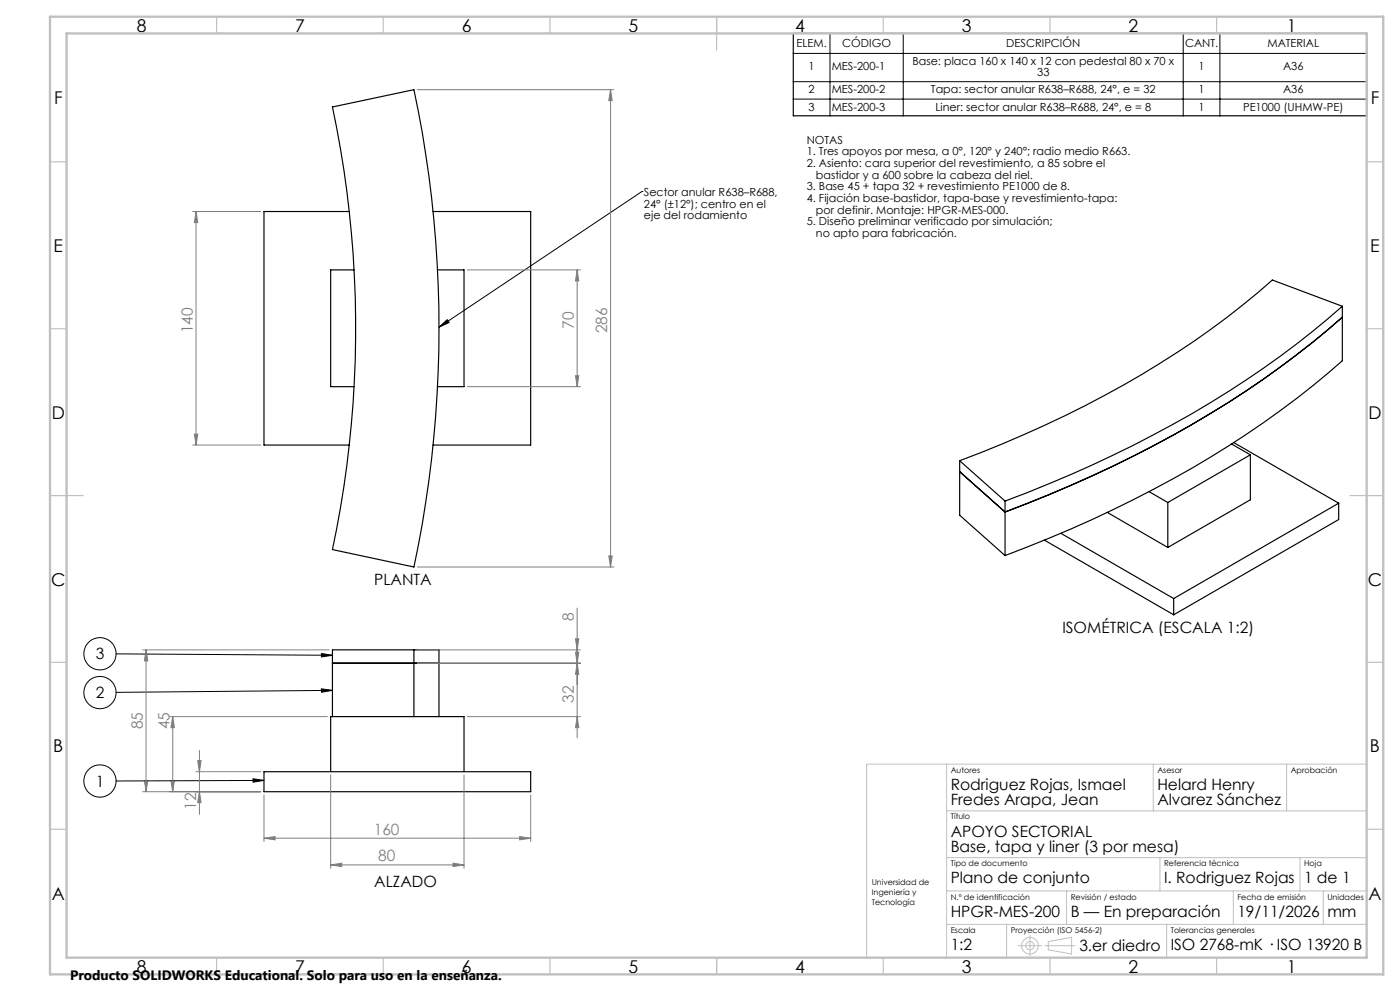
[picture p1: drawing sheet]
<svg xmlns="http://www.w3.org/2000/svg" width="420mm" height="297mm" viewBox="0 0 420 297" stroke-linecap="round" stroke-linejoin="round" font-family="sans-serif">
<g fill="none" stroke="#000" stroke-width=".35">
<path d="M238 10h172v24.7h-172zM99.7 32.1l24.5-5.2a344.2 344.2 0 0 1 0 143l-24.5-5.2a319.2 319.2 0 0 0 0-132.6zM104.8 63.4h-25.6v70h25.6M129.9 63.4h29.3v70h-29.3M106.2 80.9h-7v35h7M131.3 80.9h7.9v35h-7.9M402.7 95.1a300.9 300.9 0 0 1-75.1 47.6 407 407 0 0 1-26.1 10.8l-13.6-12.1M402.7 91.8a302.4 302.4 0 0 1-75.1 47.6 436 436 0 0 1-26.1 10.8M402.7 91.8l-21-7.9a284.3 284.3 0 0 1-74.5 46.3l-19.3 7.9M402.7 91.8v16.3a302.4 302.4 0 0 1-75.1 47.6 436 436 0 0 1-26.1 10.8M287.9 138.1l13.6 12.1M287.9 138.1v16.3l13.6 12.1"/>
<path d="M369.5 133.1l5.6 3.2M370.1 132.6l31.5 18.2M375.1 136.3v13.5l-24.8 14.3M375.1 136.3l-24.8 14.3M301.5 150.2v16.3M318.3 159.8l33.8 19.6M332.2 153.6l18.1 10.5M344.7 147.4l5.6 3.2M350.3 150.6v13.5M401.6 150.8l-49.5 28.6M401.6 150.8v4.9l-49.5 28.6M313.3 161.9l38.8 22.4"/>
<path d="M352.1 179.4v4.9M99.7 198.8h32M124.2 194.8h7.5v20M124.2 194.8h-24.5v20M124.2 194.8v20M124.2 214.8h15v16.5M124.2 214.8h-25v16.5M79.2 231.3h80v6h-80z"/>
</g>
<g fill="none" stroke="#000" stroke-width=".3">
<path d="M238 16h172M249 10v24.7M271 10v24.7M355 10v24.7M366 10v24.7M238 24.5h172M238 29.7h172M192.6 57.4h.1M192.6 57.4l-60.9 40.7M131.7 98.1l2.5-2.3 .5 .9zM34.8 196l64.9 .4M96.4 195.9l3.3 .5-3.3 .5z"/>
<path d="M96.4 206.4l3.3 .5-3.3 .6zM99.7 206.9l-64.9 .6M75.9 233.4l3.3 .5-3.3 .5zM79.2 233.9l-44.4 .2"/>
<circle cx="30" cy="195.9" r="4.8"/>
<circle cx="30" cy="207.6" r="4.8"/>
<circle cx="30" cy="234.1" r="4.8"/>
</g>
<g fill="none" stroke="#808080" stroke-width=".3">
<path d="M125.2 26.9h58.9M183.2 26.9l.5 3.3h-1.1zM183.2 26.9v143M57.8 63.4h20.4M58.8 63.4l.5 3.3h-1zM58.8 63.4v70M140.2 80.9h33.9M173.1 80.9l.5 3.3h-1zM173.1 80.9v35M140.2 115.9h33.9M172.6 112.6h1l-.5 3.3zM57.8 133.4h20.4"/>
<path d="M58.3 130.1h1l-.5 3.3zM125.2 169.9h58.9M182.6 166.6h1.1l-.5 3.3zM42.8 194.8h55.9M43.8 194.8l.5 3.3h-1zM43.8 194.8v42.5M125.2 194.8h48.9M125.2 198.8h48.9M172.6 195.5h1l-.5 3.3zM172.6 191.4h1l-.5 3.4zM173.1 198.8l.5 3.3h-1zM173.1 182.2v38.9"/>
<path d="M50.8 214.8h47.4M51.8 214.8l.5 3.3h-1zM51.8 214.8v22.5M140.2 214.8h33.9M173.1 214.8l.5 3.3h-1zM42.8 237.3h35.4M43.3 234h1l-.5 3.3zM51.3 234h1l-.5 3.3zM58.8 231.3h19.4M59.3 228h1l-.5 3.3zM59.8 237.3l.5 3.3h-1zM59.8 224.9v19.2"/>
<path d="M79.2 238.3v13.9M99.2 232.3v27.9M139.2 232.3v27.9M159.2 238.3v13.9M79.2 251.2l3.3-.5v1zM79.2 251.2h80M99.2 259.2l3.3-.5v1zM99.2 259.2h40M135.9 258.7l3.3 .5-3.3 .5zM155.9 250.7l3.3 .5-3.3 .5z"/>
</g>
<g fill="none" stroke="#c0c0c0" stroke-width=".3">
<path d="M284 229v58M346 229v14M386 229v14M410 229h-150v58M284 243h126M284 257h126M348 257v10M390 257v10M284 267h126M284 277h126M302 277v10M320 267v10"/>
<path d="M350 277v10M370 267v10M397 267v10M305.5 283.4h7M309 280.4v6M313.5 283.4h9M314.5 282.2l7-1.3v5l-7-1.2z"/>
<circle cx="309" cy="283.4" r="2.49"/>
<circle cx="309" cy="283.4" r="1.25"/>
</g>
<g fill="none" stroke="#c0c0c0" stroke-width=".35">
<path d="M65 5v5M115 5v5M165 5v5M215 5v10M265 5v5M315 5v5M365 5v5M15 48.5h5M410 48.5h5M15 98.5h5M410 98.5h5M15 148.5h10"/>
<path d="M405 148.5h10M15 198.5h5M410 198.5h5M15 248.5h5M410 248.5h5M65 287v5M115 287v5M165 287v5M215 287v5M265 287v5M315 287v5M365 287v5"/>
</g>
<path d="M15 5h400v287h-400zM20 10h390v277h-390z" fill="none" stroke="#c0c0c0" stroke-width=".7"/>
<g fill="#000">
<path d="M131.7 98.1l2.5-2.3 .5 .9z"/>
<path d="M75.9 233.4l3.3 .5-3.3 .5zM96.4 206.4l3.3 .5-3.3 .6zM96.4 195.9l3.3 .5-3.3 .5z"/>
</g>
<g fill="#808080">
<path d="M79.2 251.2l3.3-.5v1zM155.9 250.7l3.3 .5-3.3 .5zM99.2 259.2l3.3-.5v1zM135.9 258.7l3.3 .5-3.3 .5z"/>
<path d="M59.8 237.3l.5 3.3h-1zM59.3 228h1l-.5 3.3zM51.3 234h1l-.5 3.3zM51.8 214.8l.5 3.3h-1zM43.3 234h1l-.5 3.3zM43.8 194.8l.5 3.3h-1zM173.1 214.8l.5 3.3h-1zM172.6 195.5h1l-.5 3.3zM173.1 198.8l.5 3.3h-1zM172.6 191.4h1l-.5 3.4z"/>
<path d="M58.8 63.4l.5 3.3h-1zM58.3 130.1h1l-.5 3.3zM173.1 80.9l.5 3.3h-1zM172.6 112.6h1l-.5 3.3zM183.2 26.9l.5 3.3h-1.1zM182.6 166.6h1.1l-.5 3.3z"/>
</g>
<g font-size="5.3">
<text x="41" y="9.5">8</text>
<text x="88.5" y="9.5">7</text>
<text x="138.5" y="9.5">6</text>
<text x="188.5" y="9.5">5</text>
<text x="238.5" y="9.5">4</text>
<text x="288.5" y="9.5">3</text>
<text x="338.5" y="9.5">2</text>
<text x="386" y="9.5">1</text>
<text x="16.2" y="31.3">F</text>
<text x="411.2" y="31.3">F</text>
<text x="16.1" y="75.5">E</text>
<text x="411.1" y="75.5">E</text>
<text x="15.5" y="125.5">D</text>
<text x="410.5" y="125.5">D</text>
<text x="15.4" y="175.5">C</text>
<text x="410.4" y="175.5">C</text>
<text x="16" y="225.5">B</text>
<text x="411" y="225.5">B</text>
<text x="15.5" y="269.8">A</text>
<text x="410.5" y="269.8">A</text>
<text x="41" y="291.5">8</text>
<text x="88.5" y="291.5">7</text>
<text x="138.5" y="291.5">6</text>
<text x="188.5" y="291.5">5</text>
<text x="238.5" y="291.5">4</text>
<text x="288.5" y="291.5">3</text>
<text x="338.5" y="291.5">2</text>
<text x="386" y="291.5">1</text>
</g>
<g font-size="4.7" fill="#808080">
<text x="57.8" y="99.9" transform="rotate(-90 57.8 99.9)">140</text>
<text x="172.2" y="98.6" transform="rotate(-90 172.2 98.6)">70</text>
<text x="182.2" y="99.9" transform="rotate(-90 182.2 99.9)">286</text>
<text x="172.2" y="186.1" transform="rotate(-90 172.2 186.1)">8</text>
<text x="172.2" y="210.6" transform="rotate(-90 172.2 210.6)">32</text>
<text x="42.8" y="218.6" transform="rotate(-90 42.8 218.6)">85</text>
<text x="50.8" y="218.6" transform="rotate(-90 50.8 218.6)">45</text>
<text x="58.8" y="242.8" transform="rotate(-90 58.8 242.8)">12</text>
<text x="112.1" y="250.2">160</text>
<text x="113.4" y="258.2">80</text>
</g>
<g font-size="4.7">
<text x="112.3" y="175.4">PLANTA</text>
<text x="318.7" y="189.8">ISOMÉTRICA (ESCALA 1:2)</text>
<text x="28.7" y="197.6">3</text>
<text x="28.7" y="209.2">2</text>
<text x="28.7" y="235.7">1</text>
<text x="285.2" y="236.7">Rodriguez Rojas, Ismael</text>
<text x="347.2" y="236.7">Helard Henry</text>
<text x="285.2" y="241.3">Fredes Arapa, Jean</text>
<text x="347.2" y="241.3">Alvarez Sánchez</text>
<text x="285.2" y="250.7">APOYO SECTORIAL</text>
<text x="285.2" y="255.3">Base, tapa y liner (3 por mesa)</text>
<text x="112.3" y="265.7">ALZADO</text>
<text x="285.2" y="264.7">Plano de conjunto</text>
<text x="349.2" y="264.7">I. Rodriguez Rojas</text>
<text x="391.2" y="264.7">1 de 1</text>
<text x="285.2" y="274.7">HPGR-MES-200</text>
<text x="321.2" y="274.7">B — En preparación</text>
<text x="371.2" y="274.7">19/11/2026</text>
<text x="398.2" y="274.9">mm</text>
<text x="285.2" y="284.7">1:2</text>
<text x="323.8" y="284.9">3.er diedro</text>
<text x="351.2" y="284.7">ISO 2768-mK · ISO 13920 B</text>
</g>
<text font-size="4.1" x="21" y="293.7">Producto SOLIDWORKS Educational. Solo para uso en la enseñanza.</text>
<g font-size="3.3">
<text x="238.9" y="14.2">ELEM.</text>
<text x="252.7" y="14.2">CÓDIGO</text>
<text x="301.9" y="14.2">DESCRIPCIÓN</text>
<text x="355.5" y="14.2">CANT.</text>
<text x="380.2" y="14.2">MATERIAL</text>
<text x="242.6" y="21.1">1</text>
<text x="249.5" y="21.1">MES-200-1</text>
<text x="273.7" y="19.5">Base: placa 160 x 140 x 12 con pedestal 80 x 70 x</text>
<text x="311.2" y="22.7">33</text>
<text x="359.6" y="21.1">1</text>
<text x="384.9" y="21.1">A36</text>
<text x="242.6" y="28">2</text>
<text x="249.5" y="28">MES-200-2</text>
<text x="279.3" y="28">Tapa: sector anular R638–R688, 24°, e = 32</text>
<text x="359.6" y="28">1</text>
<text x="384.9" y="28">A36</text>
<text x="242.6" y="33.4">3</text>
<text x="249.5" y="33.4">MES-200-3</text>
<text x="280.6" y="33.4">Liner: sector anular R638–R688, 24°, e = 8</text>
<text x="359.6" y="33.4">1</text>
<text x="372.9" y="33.4">PE1000 (UHMW-PE)</text>
<text x="242" y="43">NOTAS</text>
<text x="242" y="46.5">1. Tres apoyos por mesa, a 0°, 120° y 240°; radio medio R663.</text>
<text x="242" y="50">2. Asiento: cara superior del revestimiento, a 85 sobre el</text>
<text x="244.8" y="53.5">bastidor y a 600 sobre la cabeza del riel.</text>
<text x="193.2" y="58.8">Sector anular R638–R688,</text>
<text x="242" y="57">3. Base 45 + tapa 32 + revestimiento PE1000 de 8.</text>
<text x="193.2" y="62.3">24° (±12°); centro en el</text>
<text x="193.2" y="65.8">eje del rodamiento</text>
<text x="242" y="60.5">4. Fijación base-bastidor, tapa-base y revestimiento-tapa:</text>
<text x="244.8" y="64">por definir. Montaje: HPGR-MES-000.</text>
<text x="242" y="67.5">5. Diseño preliminar verificado por simulación;</text>
<text x="244.8" y="71">no apto para fabricación.</text>
</g>
<g font-size="2.4">
<text x="285.2" y="231.6">Autores</text>
<text x="347.2" y="231.6">Asesor</text>
<text x="387.2" y="231.6">Aprobación</text>
<text x="285.2" y="245.6">Título</text>
<text x="285.2" y="259.6">Tipo de documento</text>
<text x="349.2" y="259.6">Referencia técnica</text>
<text x="391.2" y="259.6">Hoja</text>
<text x="261.5" y="265.3">Universidad de</text>
<text x="261.5" y="268.3">Ingeniería y</text>
<text x="285.2" y="269.6">N.º de identificación</text>
<text x="321.2" y="269.6">Revisión / estado</text>
<text x="371.2" y="269.6">Fecha de emisión</text>
<text x="398.2" y="269.6">Unidades</text>
<text x="261.5" y="271.3">Tecnología</text>
<text x="285.2" y="279.6">Escala</text>
<text x="303.2" y="279.6">Proyección (ISO 5456-2)</text>
<text x="351.2" y="279.6">Tolerancias generales</text>
</g>
</svg>
